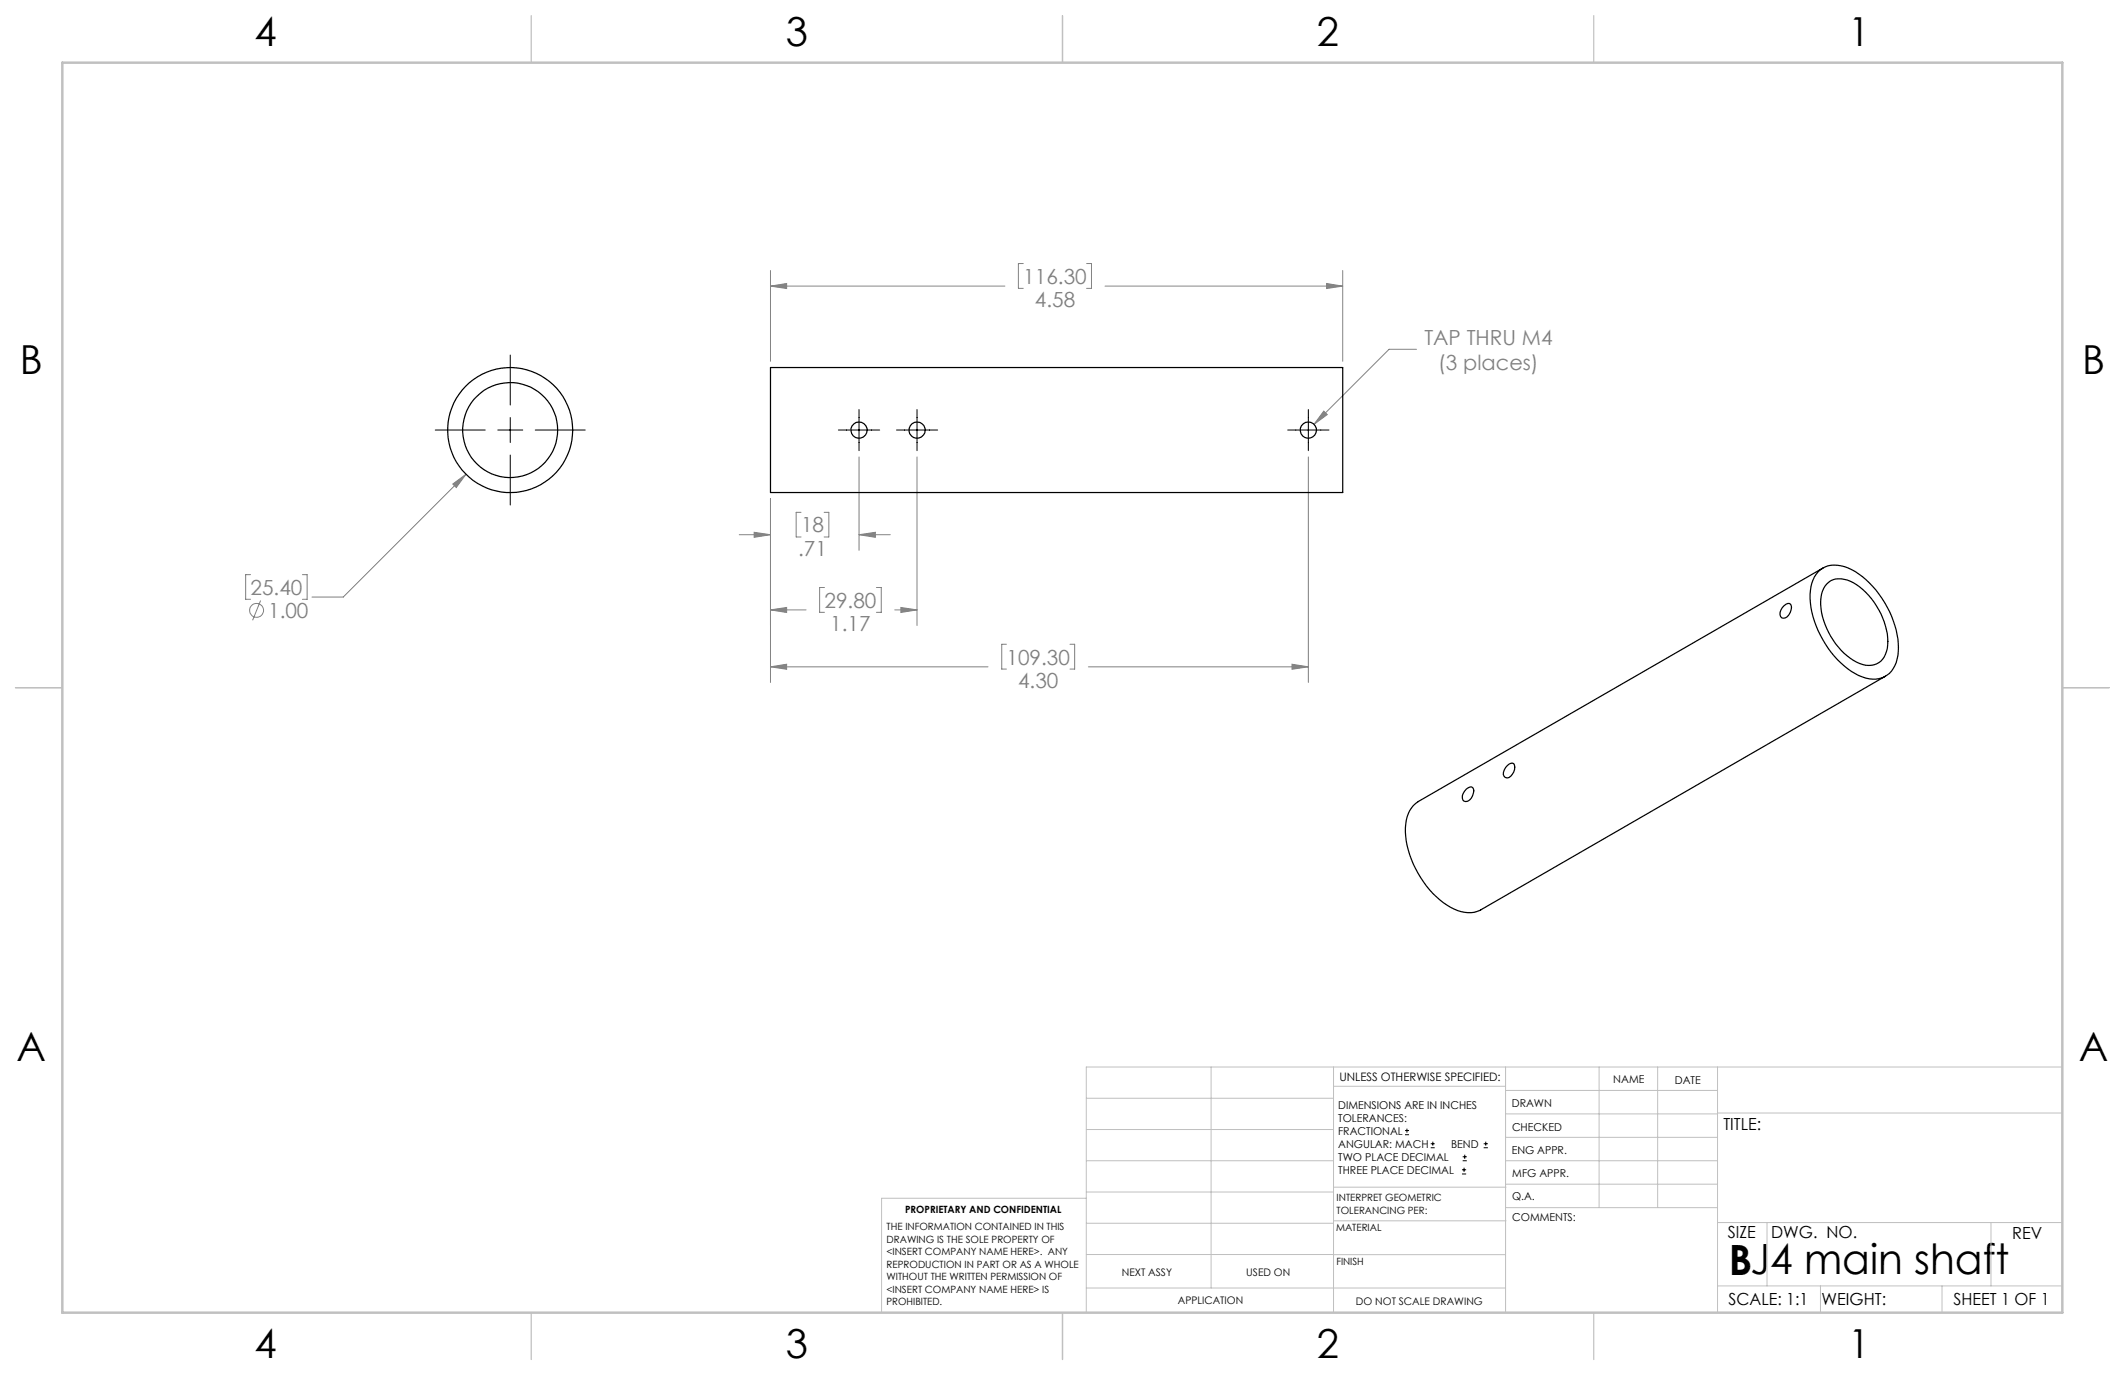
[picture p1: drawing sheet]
<svg xmlns="http://www.w3.org/2000/svg" width="432mm" height="279mm" viewBox="0 0 432 279" stroke-linecap="round" stroke-linejoin="round" font-family="sans-serif">
<g fill="none" stroke="#808080" stroke-width=".2">
<path d="M156.6 58.1l3.2-.5v1zM156.6 55v18.4M156.6 58.1h47.6M207.9 53.6h-1v5h1M220.8 53.6h1v5h-1M224.5 58.1h48.3M269.6 57.6l3.2 .5-3.2 .5zM272.8 55v18.4M287.8 71h-5.5l-15.3 15.2M92 98.4l2.7-2-2 2.7zM94.7 96.4l-25 24.9h-6.3M174.6 92.9v18.9"/>
<path d="M186.3 92.9v34.2M265.9 92.9v45.8M269 83.5l.7 .7-2.7 2zM50.9 116.8h-1v5h1M61.5 116.8h.9v5h-.9M150.2 108.7h6.4M153.2 108.2l3.4 .5-3.4 .5zM156.6 101.4v37.3M162.8 104.1h-1v5h1M167.5 104.1h.9v5h-.9M167.5 119.4h-1v5h1M174.6 108.7l3.3-.5v1z"/>
<path d="M174.6 108.7h6.3M178.1 119.4h1v5h-1M53 122l-1.7 4M156.6 123.9l3.2-.5v1.1zM156.6 135.5l3.2-.5v1zM156.6 123.9h7.2M156.6 135.5h44.2M181.8 123.9h4.5M183.1 123.4l3.2 .5-3.2 .6zM204.5 130.9h-.9v5.1h.9M217.4 130.9h1v5.1h-1M221.2 135.5h44.7"/>
<path d="M262.5 135l3.4 .5-3.4 .5z"/>
<circle cx="52.1" cy="124" r="1.42"/>
</g>
<g fill="none" stroke="#000" stroke-width=".2">
<path d="M103.7 72.1v10.2M88.4 87.4h10.2M101.1 87.4h5.1M103.7 84.8v5.1M103.7 92.5v10.1M108.8 87.4h10.1M170.4 87.4h8.4M174.6 83.2v8.4M182.2 87.4h8.3M186.3 83.2v8.4M261.7 87.4h8.4M265.9 83.2v8.4"/>
<path d="M285.5 230.6h.8M285.5 229.7h.8M285.9 229.3v.9M290.7 233.2h.8M290.7 232.4h.8M291.1 232v.8M297.1 238.5h.8M297.1 237.7h.8M297.2 235.9h.9M297.2 235.1h.9M297.5 237.3v.8M297.6 234.6v.9"/>
<path d="M301.5 233.2h.8M301.5 232.4h.8M301.9 232v.8"/>
</g>
<g fill="none" stroke="#c0c0c0" stroke-width=".2">
<path d="M246.1 216.8v44.9M271 216.8v49.9M305.9 216.8v49.9M324.9 216.8v28.6M336.8 216.8v28.6M349 216.8v49.9M419.1 216.8h-198.4v49.9M220.7 235.9h50.3M220.7 229.5h50.3M220.7 223.2h50.3M271 220.7h34.9M305.9 231.1h43.1"/>
<path d="M305.9 226.3h43.1M305.9 221.6h43.1M305.9 235.9h43.1M349 226.2h70.1M220.7 248.6h50.3M220.7 242.2h50.3M220.7 254.9h50.3M220.7 243.5h-41.6v23.2M271 255h34.9M271 248.1h35M271 241.2h35M305.9 240.6h43.1"/>
<path d="M306 245.4h43M349 248.4h70.1M359.1 248.4v12.9M404.6 248.4v12.9M220.7 261.7h85.2M349 261.3h70.1M369.9 261.3v5.4M394.6 261.3v5.4"/>
</g>
<path d="M108 3.2v9.5M215.9 3.2v9.5M323.8 3.2v9.5M3.1 139.7h9.6M419.1 139.7h9.5M108 266.7v9.6M215.9 266.7v9.6M323.8 266.7v9.6" fill="none" stroke="#c0c0c0" stroke-width=".25"/>
<path d="M12.7 12.7h406.4v254h-406.4z" fill="none" stroke="#c0c0c0" stroke-width=".5"/>
<path d="M92 98.4l.7 .7 2-2.7zM269.6 57.6l3.2 .5-3.2 .5zM156.6 58.1l3.2-.5v1zM269 83.5l-2 2.7 2.7-2zM153.2 108.2l3.4 .5-3.4 .5zM174.6 108.7l3.3-.5v1zM156.6 123.9l3.2-.5v1.1zM183.1 123.4l3.2 .5-3.2 .6zM156.6 135.5l3.2-.5v1zM262.5 135l3.4 .5-3.4 .5z" fill="#808080"/>
<g fill="none" stroke="#000" stroke-width=".25">
<path d="M156.6 74.7h116.2v25.4h-116.2zM369.4 116.2a5.3 5.3 0 0 1 6.1-.8 19 19 0 0 1 9.8 12.6 10.5 10.5 0 0 1-.6 7.9 5.2 5.2 0 0 1-7 1.4 19.6 19.6 0 0 1-9.9-16.5l.1-.8a6.7 6.7 0 0 1 1.5-3.8zM370.4 115.4l-82.2 47.5a6.1 6.1 0 0 0-2.6 5.4 19.7 19.7 0 0 0 9.1 16.1 6.3 6.3 0 0 0 6.2 .5l82.2-47.5M371.2 118.7a4.3 4.3 0 0 1 5.4-.3 14.9 14.9 0 0 1 7 12.7 3.9 3.9 0 0 1-3.9 4.1 9.6 9.6 0 0 1-6.7-4.4 13.7 13.7 0 0 1-2.9-10l.5-1.2zM362.5 123.1a.92 .92 0 0 1 1.4-.3 2.19 2.19 0 0 1-1.5 2.8 .98 .98 0 0 1-.5-1.6zM306.3 155.5a.92 .92 0 0 1 1.4-.2 2.19 2.19 0 0 1-1.5 2.8 .98 .98 0 0 1-.5-1.7zM298 160.3a.95 .95 0 0 1 1.3-.2 2.17 2.17 0 0 1-1.4 2.8 .83 .83 0 0 1-.8-1.2z"/>
<circle cx="103.7" cy="87.4" r="9.7"/>
<circle cx="103.7" cy="87.4" r="12.7"/>
<circle cx="174.6" cy="87.4" r="1.65"/>
<circle cx="186.3" cy="87.4" r="1.65"/>
<circle cx="265.9" cy="87.4" r="1.65"/>
</g>
<text font-size="8.5" x="351.3" y="259">BJ4 main shaft</text>
<g font-size="8.1">
<text x="51.7" y="9.3">4</text>
<text x="159.7" y="9.3">3</text>
<text x="267.6" y="9.3">2</text>
<text x="375.6" y="9.3">1</text>
<text x="4" y="76">B</text>
<text x="423.1" y="76">B</text>
<text x="3.3" y="215.7">A</text>
<text x="422.4" y="215.7">A</text>
<text x="51.7" y="276">4</text>
<text x="159.7" y="276">3</text>
<text x="267.6" y="276">2</text>
<text x="375.6" y="276">1</text>
</g>
<g font-size="4.2" fill="#808080">
<text x="207.9" y="57.7">116.30</text>
<text x="210.3" y="62.4">4.58</text>
<text x="289.4" y="70.1">TAP THRU M4</text>
<text x="292.3" y="75.1">(3 places)</text>
<text x="162.2" y="112.9">.71</text>
<text x="162.8" y="108.2">18</text>
<text x="50.9" y="120.9">25.40</text>
<text x="54.5" y="125.6">1.00</text>
<text x="167.5" y="123.5">29.80</text>
<text x="168.7" y="128.2">1.17</text>
<text x="204.5" y="135">109.30</text>
<text x="206.9" y="139.8">4.30</text>
</g>
<g font-size="3.4">
<text x="350.2" y="229.5">TITLE:</text>
<text x="351.1" y="251.6">SIZE</text>
<text x="359.9" y="251.6">DWG. NO.</text>
<text x="408.9" y="251.7">REV</text>
<text x="351.2" y="265.2">SCALE: 1:1</text>
<text x="370.1" y="265.3">WEIGHT:</text>
<text x="396.9" y="265.2">SHEET 1 OF 1</text>
</g>
<text font-size="2.4" x="272.2" y="219.7">UNLESS OTHERWISE SPECIFIED:</text>
<g font-size="2.2">
<text x="327.8" y="220.1">NAME</text>
<text x="340.3" y="220.2">DATE</text>
<text x="271.9" y="225.3">DIMENSIONS ARE IN INCHES</text>
<text x="271.9" y="227.9">TOLERANCES:</text>
<text x="307.2" y="224.9">DRAWN</text>
<text x="271.9" y="230.6">FRACTIONAL</text>
<text x="271.9" y="233.2">ANGULAR: MACH</text>
<text x="294.9" y="233.2">BEND</text>
<text x="307.3" y="229.8">CHECKED</text>
<text x="271.9" y="235.9">TWO PLACE DECIMAL</text>
<text x="271.9" y="238.5">THREE PLACE DECIMAL</text>
<text x="307.2" y="234.5">ENG APPR.</text>
<text x="307.3" y="239.2">MFG APPR.</text>
<text x="307.3" y="243.9">Q.A.</text>
<text x="307.3" y="248.1">COMMENTS:</text>
</g>
<g font-size="2.1">
<text x="227.9" y="259.2">NEXT ASSY</text>
<text x="253.3" y="259.2">USED ON</text>
<text x="239.3" y="265">APPLICATION</text>
<text x="275.5" y="265.1">DO NOT SCALE DRAWING</text>
</g>
<g font-size="2">
<text x="271.6" y="244.1">INTERPRET GEOMETRIC</text>
<text x="180.2" y="250">THE INFORMATION CONTAINED IN THIS</text>
<text x="183.9" y="246.4">PROPRIETARY AND CONFIDENTIAL</text>
<text x="271.5" y="250.2">MATERIAL</text>
<text x="271.6" y="246.6">TOLERANCING PER:</text>
<text x="180.2" y="252.5">DRAWING IS THE SOLE PROPERTY OF</text>
<text x="180.2" y="255.1">&lt;INSERT COMPANY NAME HERE&gt;. ANY</text>
<text x="180.2" y="257.6">REPRODUCTION IN PART OR AS A WHOLE</text>
<text x="271.5" y="257">FINISH</text>
<text x="180.2" y="260.1">WITHOUT THE WRITTEN PERMISSION OF</text>
<text x="180.2" y="262.6">&lt;INSERT COMPANY NAME HERE&gt; IS</text>
<text x="180.2" y="265.2">PROHIBITED.</text>
</g>
</svg>
